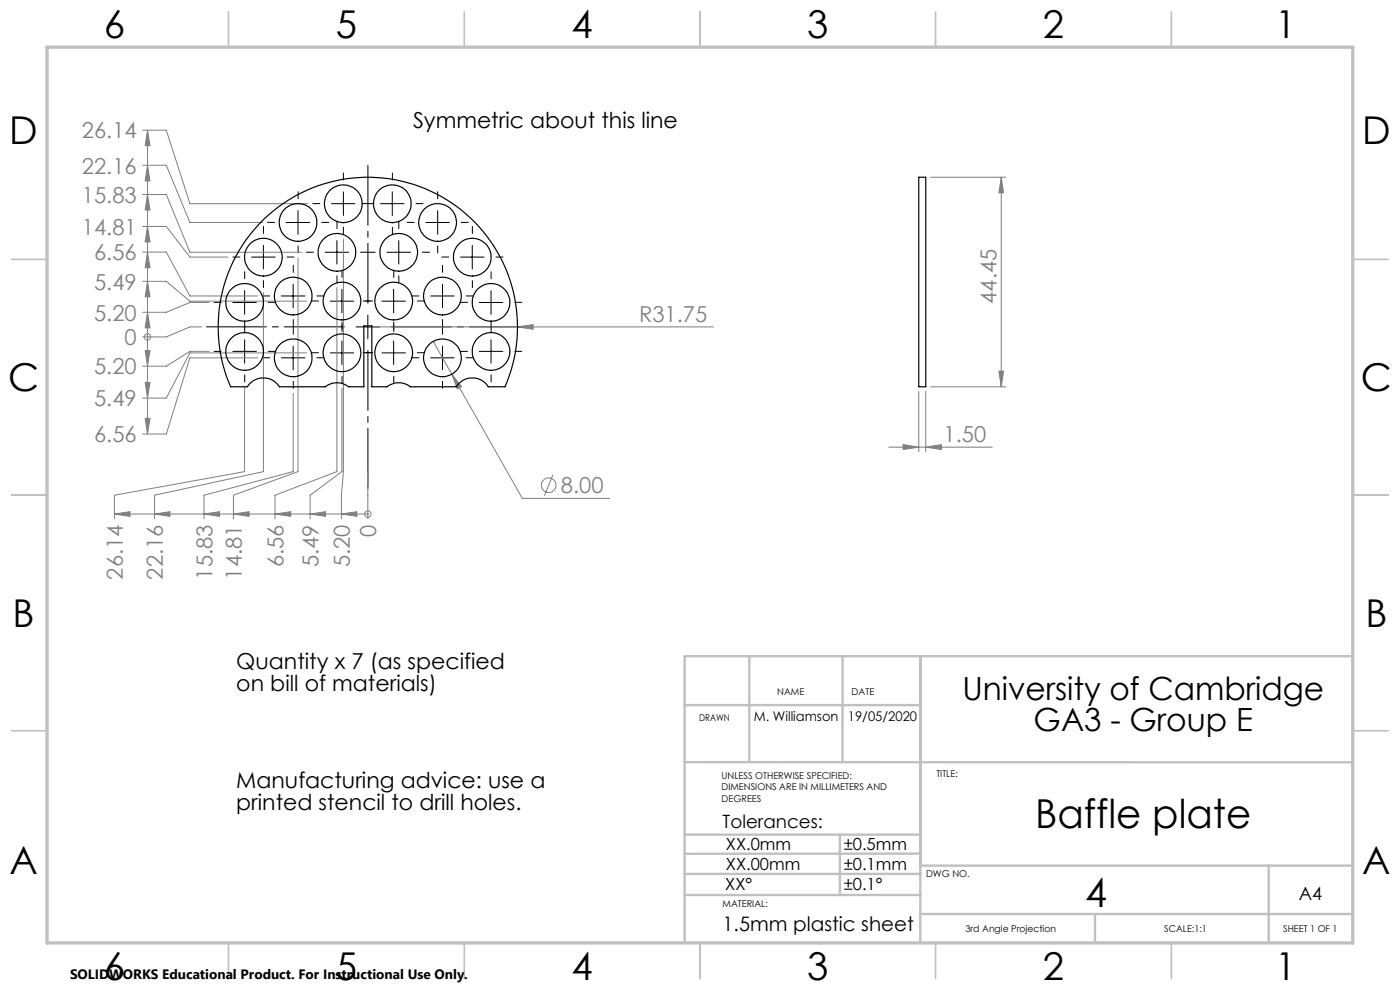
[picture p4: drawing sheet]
<svg xmlns="http://www.w3.org/2000/svg" width="297mm" height="210mm" viewBox="0 0 297 210" stroke-linecap="round" stroke-linejoin="round" font-family="sans-serif">
<g fill="none" stroke="#808080" stroke-width=".21">
<path d="M30.3 35.1h5l5 12.1h15.4M30.3 27.6h5l5 15.6h25M31.3 35.1l.5 3.3h-1zM31.3 27.6l.5 3.3h-1zM31.3 27.6v64.5M197.4 37.6h16M212.4 37.6v44.4M212.4 37.6l.5 3.3h-1zM30.3 53.5h5l5 9.3h14.4M30.3 59.7h5l5 4.2h24.8M30.3 48h5l5 6.5h8.1M30.3 41.3h5l5 12.2h23.7"/>
<path d="M31.3 53.5l.5 3.3h-1zM31.3 59.7l.5 3.3h-1zM31.3 48l.5 3.3h-1zM31.3 41.3l.5 3.2h-1zM63.2 54.7v45.3l-13.7 5v5.1M72.8 50.7v49.3l-.4 5v5.1M30.8 74.4h1l-.5 3.3zM31.3 71.5h.1M31.3 66.2l.5 3.4h-1zM42.8 69.3h-2.5l-5 2.2h-5M44.4 74.5h-4.1l-5 3.2h-5M44.4 64.2h-4.1l-5 2h-5"/>
<path d="M54.7 75.9h-14.4l-5 16.2h-5M55.9 62v38l-23.1 5v5.1M65.1 74.9h-24.8l-5 9.5h-5M71.5 61v39l-13.2 5v5.1M78 69.3h73.3M91.9 72.4l3.9 7M95.8 79.4l2.1 2.6-.9 .5zM95.8 79.4l15 26.3h18.5M109.8 69.3l3.3-.4v.9zM211.9 78.7h1l-.5 3.3zM30.8 88.8h1l-.5 3.3zM30.8 81.1h1l-.5 3.3z"/>
<path d="M51.9 82v18l-27.6 5v5.1M62.2 83.4v16.6l-18.9 5v5.1M72.5 82.3v17.7l-6.7 5v5.1M188.6 94.9h21.9M191.6 94.3l3.3 .6-3.3 .4zM194.9 83v12.8M196.4 94.9l3.3-.6v1zM196.4 83v12.8M197.4 82h16M24.3 109h53.7M24.3 109l3.3-.5v1zM32.8 109l3.3-.5v1z"/>
<path d="M43.3 109l3.3-.5v1zM49.5 109l3.3-.5v1zM58.3 109l3.4-.5v1zM65.8 109l3.3-.5v1zM72.4 109l3.3-.5v1zM78 109h.1M78 100v10.1M117.3 100.7l-1.8 4.5"/>
<circle cx="31.3" cy="71.5" r=".67"/>
<circle cx="78" cy="109" r=".69"/>
<circle cx="116.4" cy="102.9" r="1.55"/>
</g>
<g fill="none" stroke="#000" stroke-width=".21" stroke-dasharray="15.2 1.3 1.3 1.3">
<path d="M72.8 38.2v-1.5M83.2 38.2v-1.5M50.9 54.5h-1.5M51.9 59.1v-1.5M55.9 49.5v-1.5M55.9 59.5v1.5M58.2 47.2h-1.5M60.9 54.5h1.5M62.2 57.8v-1.5M63.2 42.2v-1.5M63.2 52.2v1.5M66.5 53.5h-1.5"/>
<path d="M67.8 43.2h-1.5M68.2 47.2h1.5M71.5 48.5v-1.5M71.5 58.5v1.5M72.6 58.8v-1.5M72.8 48.2v1.5M76.5 53.5h1.5M77.8 43.2h1.5M78.2 43.2h-1.5M79.6 53.5h-1.5M83.2 48.2v1.5M83.5 58.8v-1.5"/>
<path d="M84.6 48.5v-1.5M84.6 58.5v1.5M87.9 47.2h-1.5M88.2 43.2h1.5M89.6 53.5h1.5M92.9 42.2v-1.5M92.9 52.2v1.5M93.9 57.8v-1.5M95.2 54.5h-1.5M97.9 47.2h1.5M100.2 49.5v-1.5M100.2 59.5v1.5"/>
<path d="M104.2 59.1v-1.5M105.2 54.5h1.5M46.9 74.5h-1.5M46.9 64.1h-1.5M51.9 69.5v-1.5M51.9 79.5v1.5M51.9 69.1v1.5M56.9 74.5h1.5M56.9 64.1h1.5M57.2 75.9h-1.5M57.2 62.8h-1.5M62.2 70.9v-1.5"/>
<path d="M62.2 67.8v1.5M67.2 75.9h1.5M67.2 62.8h1.5M67.6 63.8h-1.5M67.6 74.8h-1.5M72.6 68.8v1.5M72.6 69.8v-1.5M72.6 79.8v1.5M77.6 63.8h1.5M77.6 74.8h1.5M78.5 63.8h-1.5M78.5 74.8h-1.5"/>
<path d="M83.5 68.8v1.5M83.5 69.8v-1.5M83.5 79.8v1.5M88.5 63.8h1.5M88.5 74.8h1.5M88.9 62.8h-1.5M88.9 75.9h-1.5M93.9 67.8v1.5M93.9 70.9v-1.5M98.9 62.8h1.5M98.9 75.9h1.5M99.2 74.5h-1.5"/>
<path d="M99.2 64.1h-1.5M104.2 69.5v-1.5M104.2 79.5v1.5M104.2 69.1v1.5M109.2 74.5h1.5M109.2 64.1h1.5M62.2 80.9v1.5M93.9 80.9v1.5"/>
</g>
<path d="M73 69.3h-29.2M78 64.3v-29.2M78 74.3v29.3M83 69.3h29.3" fill="none" stroke="#000" stroke-width=".21" stroke-dasharray="15.2 1.3 1.3 1.3" stroke-dashoffset="2.5"/>
<g fill="none" stroke="#000" stroke-width=".21">
<path d="M53.4 54.5h5M55.9 52.1v4.9M60.7 47.2h5M63.2 44.7v5M69 53.5h5M70.3 43.2h5M71.5 51v5M72.8 40.7v5M80.7 43.2h5M82.1 53.5h5M83.2 40.7v5M84.6 51v5"/>
<path d="M90.3 47.2h5M92.9 44.7v5M97.7 54.5h5M100.2 52.1v4.9M49.4 74.5h5M49.4 64.2h5M51.9 61.7v5M51.9 72.1v4.9M59.7 62.8h5M59.7 75.9h5M62.2 60.3v5M62.2 73.4v5"/>
<path d="M70.1 63.9h4.9M70.1 74.9h4.9M72.5 61.4v4.9M72.5 72.3v5M75.5 69.3h5M78 66.8v5.1M81 63.9h5M81 74.9h5M83.5 61.4v4.9M83.5 72.3v5M91.4 62.8h4.9M91.4 75.9h4.9"/>
<path d="M93.9 60.3v5M93.9 73.4v5M101.7 74.5h5M101.7 64.2h5M104.2 61.7v5M104.2 72.1v4.9"/>
</g>
<g fill="none" stroke="#c0c0c0" stroke-width=".35">
<path d="M48.5 2.5v7.5M98.5 2.5v7.5M148.5 2.5v7.5M198.5 2.5v7.5M248.5 2.5v7.5M2.5 55h7.5M287 55h7.5M2.5 105h7.5M287 105h7.5M2.5 155h7.5M287 155h7.5M48.5 200v7.5"/>
<path d="M98.5 200v7.5M148.5 200v7.5M198.5 200v7.5M248.5 200v7.5"/>
</g>
<g fill="none" stroke="#c0c0c0" stroke-width=".5">
<path d="M159 139.2v22.5M178.8 139.2l-.1 22.5M195.3 139.2l-.1 60.9M286.9 139.2h-141.7v60.8M145.2 149.6h50.1M145.2 161.7h141.7M145.2 177.1h50.1M178.2 177.1v12.8M145.2 185.4h50.1M145.2 189.9h50.1M195.2 193.9h91.7M195.3 181.1h-50.1"/>
<path d="M195.3 183.6h91.7M232.3 193.9v6.1M269.1 183.6v16.4"/>
</g>
<path d="M10 10h277v190h-277z" fill="none" stroke="#c0c0c0" stroke-width=".7"/>
<g fill="#808080">
<path d="M30.8 74.4h1l-.5 3.3zM30.8 88.8h1l-.5 3.3zM30.8 81.1h1l-.5 3.3zM31.3 66.2l.5 3.4h-1zM31.3 53.5l.5 3.3h-1zM31.3 59.7l.5 3.3h-1zM31.3 48l.5 3.3h-1zM31.3 41.3l.5 3.2h-1zM31.3 35.1l.5 3.3h-1zM31.3 27.6l.5 3.3h-1z"/>
<path d="M65.8 109l3.3-.5v1zM43.3 109l3.3-.5v1zM24.3 109l3.3-.5v1zM58.3 109l3.4-.5v1zM32.8 109l3.3-.5v1zM49.5 109l3.3-.5v1zM72.4 109l3.3-.5v1z"/>
<path d="M95.8 79.4l1.2 3.1 .9-.5zM109.8 69.3l3.3 .5v-.9zM191.6 94.3l3.3 .6-3.3 .4zM196.4 94.9l3.3-.6v1z"/>
<path d="M211.9 78.7h1l-.5 3.3zM212.4 37.6l.5 3.3h-1z"/>
</g>
<g fill="none" stroke="#000" stroke-width=".25">
<path d="M194.9 37.6h1.5v44.4h-1.5zM55.3 47.2a31.8 31.8 0 0 1 40.5-4.2 31.8 31.8 0 0 1 11.3 39h-3.5a4 4 0 0 0-6.8 0h-9.7a4 4 0 0 0-5 0h-3.2v-12.9h-1.7v12.9h-3.2a4.1 4.1 0 0 0-5 0h-9.7a4 4 0 0 0-6.8 0h-3.6a31.9 31.9 0 0 1 6.4-34.8z"/>
<circle cx="55.9" cy="54.6" r="4"/>
<circle cx="63.2" cy="47.2" r="4"/>
<circle cx="71.5" cy="53.5" r="4"/>
<circle cx="72.8" cy="43.2" r="4"/>
<circle cx="83.2" cy="43.2" r="4"/>
<circle cx="84.6" cy="53.5" r="4"/>
<circle cx="92.8" cy="47.2" r="4"/>
<circle cx="100.2" cy="54.6" r="4"/>
<circle cx="51.9" cy="74.6" r="4"/>
<circle cx="51.9" cy="64.2" r="4"/>
<circle cx="62.2" cy="62.8" r="4"/>
<circle cx="62.2" cy="75.9" r="4"/>
<circle cx="72.5" cy="74.8" r="4"/>
<circle cx="72.5" cy="63.9" r="4"/>
<circle cx="83.5" cy="74.8" r="4"/>
<circle cx="83.5" cy="63.9" r="4"/>
<circle cx="93.9" cy="75.9" r="4"/>
<circle cx="93.9" cy="62.8" r="4"/>
<circle cx="104.2" cy="64.2" r="4"/>
<circle cx="104.2" cy="74.6" r="4"/>
</g>
<g font-size="8.5">
<text x="219.6" y="175.5">Baffle plate</text>
<text x="230.2" y="192.3">4</text>
</g>
<g font-size="8.1">
<text x="22" y="8">6</text>
<text x="71.2" y="8">5</text>
<text x="121.2" y="8">4</text>
<text x="171.3" y="8">3</text>
<text x="221.3" y="8">2</text>
<text x="270.5" y="8">1</text>
<text x="2" y="30.5">D</text>
<text x="289" y="30.5">D</text>
<text x="1.7" y="83">C</text>
<text x="288.7" y="83">C</text>
<text x="2.7" y="133">B</text>
<text x="289.7" y="133">B</text>
<text x="2" y="185.5">A</text>
<text x="289" y="185.5">A</text>
<text x="22" y="208">6</text>
<text x="71.2" y="208">5</text>
<text x="121.2" y="208">4</text>
<text x="171.3" y="208">3</text>
<text x="221.3" y="208">2</text>
<text x="270.5" y="208">1</text>
</g>
<g font-size="6.8">
<text x="204.2" y="148.6">University of Cambridge</text>
<text x="219.3" y="155.1">GA3 - Group E</text>
</g>
<g font-size="4.7" fill="#808080">
<text x="17.4" y="29.4">26.14</text>
<text x="17.4" y="36.8">22.16</text>
<text x="17.4" y="43">15.83</text>
<text x="17.4" y="49.8">14.81</text>
<text x="20" y="55.2">6.56</text>
<text x="20" y="61.4">5.49</text>
<text x="211.4" y="64.4" transform="rotate(-90 211.4 64.4)">44.45</text>
<text x="20" y="68">5.20</text>
<text x="135.6" y="68.3">R31.75</text>
<text x="26.4" y="73.2">0</text>
<text x="20" y="79.4">5.20</text>
<text x="20" y="86.2">5.49</text>
<text x="20" y="93.8">6.56</text>
<text x="200.2" y="93.8">1.50</text>
<text x="119" y="104.6">8.00</text>
<text x="79.8" y="113.9" transform="rotate(-90 79.8 113.9)">0</text>
<text x="26.1" y="123" transform="rotate(-90 26.1 123)">26.14</text>
<text x="34.5" y="123" transform="rotate(-90 34.5 123)">22.16</text>
<text x="45.1" y="123" transform="rotate(-90 45.1 123)">15.83</text>
<text x="51.3" y="123" transform="rotate(-90 51.3 123)">14.81</text>
<text x="60.1" y="120.4" transform="rotate(-90 60.1 120.4)">6.56</text>
<text x="67.6" y="120.4" transform="rotate(-90 67.6 120.4)">5.49</text>
<text x="74.2" y="120.4" transform="rotate(-90 74.2 120.4)">5.20</text>
</g>
<g font-size="4.7">
<text x="87.6" y="27.2">Symmetric about this line</text>
<text x="50.1" y="142">Quantity x 7 (as specified</text>
<text x="50.1" y="146.5">on bill of materials)</text>
<text x="50.1" y="167.2">Manufacturing advice: use a</text>
<text x="50.1" y="171.7">printed stencil to drill holes.</text>
</g>
<text font-size="4.2" x="153.3" y="197.5">1.5mm plastic sheet</text>
<g font-size="3.9">
<text x="153.3" y="175.6">Tolerances:</text>
<text x="275.5" y="190.9">A4</text>
</g>
<g font-size="3.5">
<text x="154" y="184.5">XX.00mm</text>
<text x="154" y="180.4">XX.0mm</text>
<text x="179" y="180.4">±0.5mm</text>
<text x="179" y="184.6">±0.1mm</text>
<text x="153.9" y="188.8">XX°</text>
<text x="179" y="188.8">±0.1°</text>
</g>
<text font-size="2.9" x="14.9" y="207.6">SOLIDWORKS Educational Product. For Instructional Use Only.</text>
<g font-size="2.8">
<text x="159.9" y="153">M. Williamson</text>
<text x="179.9" y="153">19/05/2020</text>
</g>
<g font-size="2">
<text x="164.9" y="147.5">NAME</text>
<text x="180.7" y="147.5">DATE</text>
<text x="148.3" y="153">DRAWN</text>
<text x="153.1" y="165.2">UNLESS OTHERWISE SPECIFIED:</text>
<text x="153.1" y="167.7">DIMENSIONS ARE IN MILLIMETERS AND</text>
<text x="198.7" y="164.9">TITLE:</text>
<text x="153.1" y="170.2">DEGREES</text>
<text x="196.5" y="186.1">DWG NO.</text>
<text x="153.3" y="192.4">MATERIAL:</text>
<text x="204.8" y="197.7">3rd Angle Projection</text>
<text x="247" y="197.7">SCALE:1:1</text>
<text x="272.2" y="197.7">SHEET 1 OF 1</text>
</g>
</svg>
